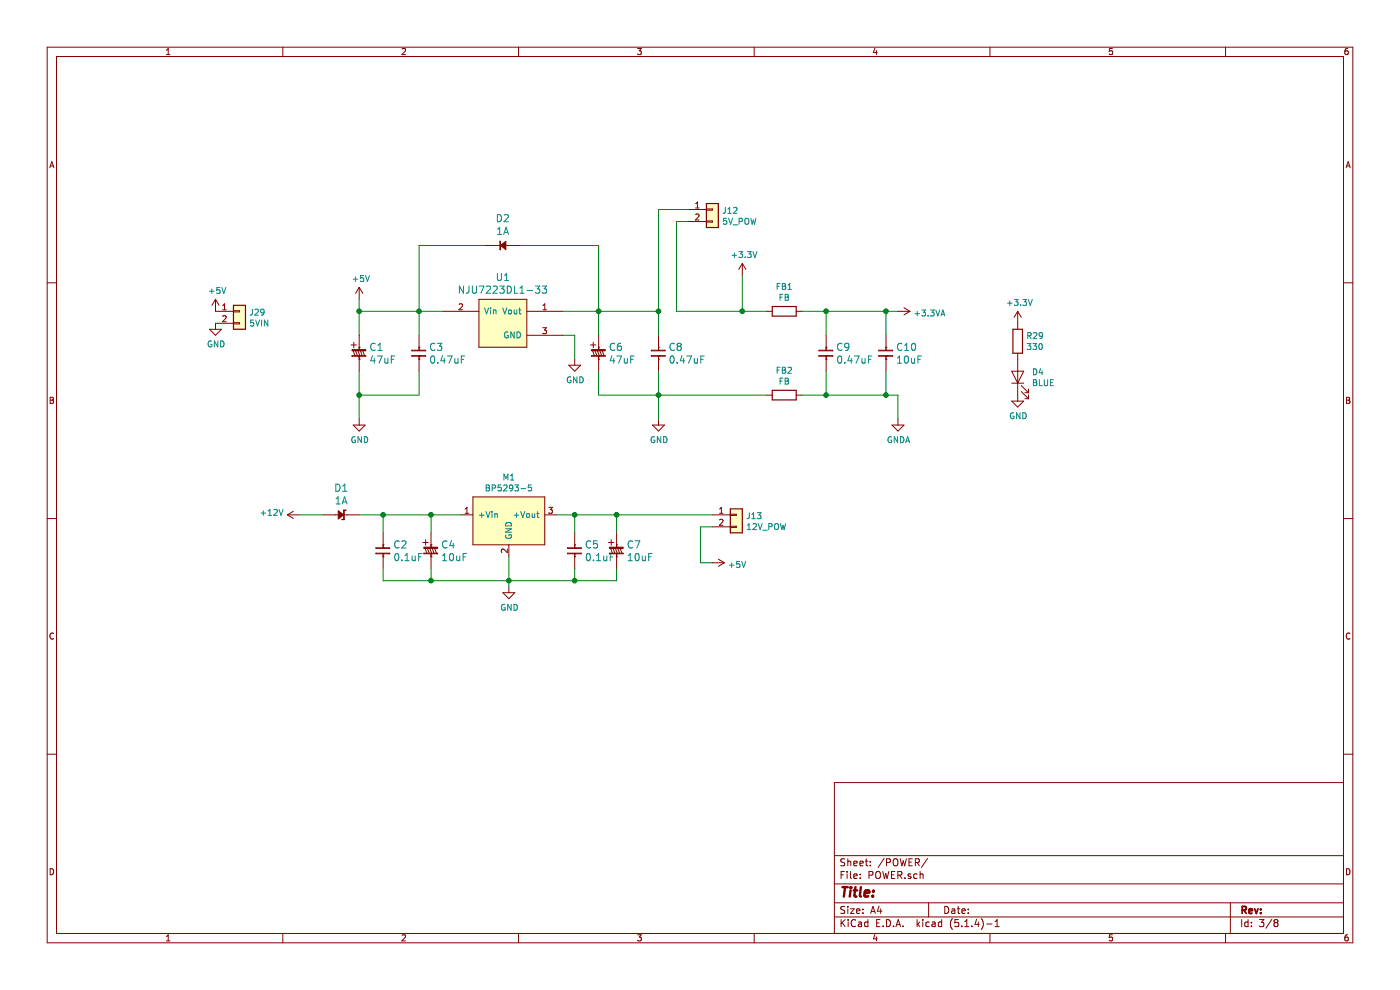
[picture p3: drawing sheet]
EESchema Schematic File Version 4
LIBS:rx72t_100_pga_usb-cache
EELAYER 30 0
EELAYER END
$Descr A4 11693 8268
encoding utf-8
Sheet 3 8
Title ""
Date ""
Rev ""
Comp ""
Comment1 ""
Comment2 ""
Comment3 ""
Comment4 ""
$EndDescr
$Comp
L akizuki:NJU7223DL1-33 U1
U 1 1
P 4200 2700
F 0 "U1" H 4200 3087 60  0000 C CNN
F 1 "NJU7223DL1-33" H 4200 2981 60  0000 C CNN
F 2 "Package_TO_SOT_SMD:TO-252-2" H 4200 2700 60  0001 C CNN
F 3 "http://akizukidenshi.com/download/ds/njr/NJU7223_j.pdf" H 4200 2700 60  0001 C CNN
	1    4200 2700
	1    0    0    -1  
$EndComp
Wire Wire Line
	3700 2600 3500 2600
Wire Wire Line
	3000 2600 3000 2500
$Comp
L power:+5V #PWR030
U 1 1
P 3000 2500
F 0 "#PWR030" H 3000 2350 50  0001 C CNN
F 1 "+5V" H 3015 2673 50  0000 C CNN
F 2 "" H 3000 2500 50  0001 C CNN
F 3 "" H 3000 2500 50  0001 C CNN
	1    3000 2500
	1    0    0    -1  
$EndComp
Wire Wire Line
	4700 2600 5000 2600
$Comp
L power:+3.3V #PWR036
U 1 1
P 6200 2300
F 0 "#PWR036" H 6200 2150 50  0001 C CNN
F 1 "+3.3V" H 6215 2473 50  0000 C CNN
F 2 "" H 6200 2300 50  0001 C CNN
F 3 "" H 6200 2300 50  0001 C CNN
	1    6200 2300
	1    0    0    -1  
$EndComp
Wire Wire Line
	4700 2800 4800 2800
Wire Wire Line
	4800 2800 4800 3000
$Comp
L power:GND #PWR033
U 1 1
P 4800 3000
F 0 "#PWR033" H 4800 2750 50  0001 C CNN
F 1 "GND" H 4805 2827 50  0000 C CNN
F 2 "" H 4800 3000 50  0001 C CNN
F 3 "" H 4800 3000 50  0001 C CNN
	1    4800 3000
	1    0    0    -1  
$EndComp
$Comp
L akizuki:C C3
U 1 1
P 3500 2950
F 0 "C3" H 3582 3003 60  0000 L CNN
F 1 "0.47uF" H 3582 2897 60  0000 L CNN
F 2 "Capacitor_SMD:C_0603_1608Metric_Pad1.05x0.95mm_HandSolder" V 3500 2950 60  0001 C CNN
F 3 "" V 3500 2950 60  0001 C CNN
	1    3500 2950
	1    0    0    -1  
$EndComp
$Comp
L akizuki:C C8
U 1 1
P 5500 2950
F 0 "C8" H 5582 3003 60  0000 L CNN
F 1 "0.47uF" H 5582 2897 60  0000 L CNN
F 2 "Capacitor_SMD:C_0603_1608Metric_Pad1.05x0.95mm_HandSolder" V 5500 2950 60  0001 C CNN
F 3 "" V 5500 2950 60  0001 C CNN
	1    5500 2950
	1    0    0    -1  
$EndComp
Wire Wire Line
	5500 2800 5500 2600
Wire Wire Line
	5000 2800 5000 2600
Connection ~ 5000 2600
Wire Wire Line
	3500 2800 3500 2600
Connection ~ 3500 2600
Wire Wire Line
	3500 2600 3000 2600
Wire Wire Line
	3000 2800 3000 2600
Connection ~ 3000 2600
Wire Wire Line
	3000 3100 3000 3300
Wire Wire Line
	3000 3300 3500 3300
Wire Wire Line
	3500 3300 3500 3100
Wire Wire Line
	5000 3100 5000 3300
Wire Wire Line
	5500 3300 5500 3100
Wire Wire Line
	5500 3300 5500 3500
Connection ~ 5500 3300
Wire Wire Line
	3000 3300 3000 3500
Connection ~ 3000 3300
$Comp
L power:GND #PWR034
U 1 1
P 5500 3500
F 0 "#PWR034" H 5500 3250 50  0001 C CNN
F 1 "GND" H 5505 3327 50  0000 C CNN
F 2 "" H 5500 3500 50  0001 C CNN
F 3 "" H 5500 3500 50  0001 C CNN
	1    5500 3500
	1    0    0    -1  
$EndComp
$Comp
L power:GND #PWR031
U 1 1
P 3000 3500
F 0 "#PWR031" H 3000 3250 50  0001 C CNN
F 1 "GND" H 3005 3327 50  0000 C CNN
F 2 "" H 3000 3500 50  0001 C CNN
F 3 "" H 3000 3500 50  0001 C CNN
	1    3000 3500
	1    0    0    -1  
$EndComp
Wire Wire Line
	6700 2600 6900 2600
Wire Wire Line
	6700 3300 6900 3300
Wire Wire Line
	7500 3300 7500 3500
$Comp
L power:GNDA #PWR038
U 1 1
P 7500 3500
F 0 "#PWR038" H 7500 3250 50  0001 C CNN
F 1 "GNDA" H 7505 3327 50  0000 C CNN
F 2 "" H 7500 3500 50  0001 C CNN
F 3 "" H 7500 3500 50  0001 C CNN
	1    7500 3500
	1    0    0    -1  
$EndComp
$Comp
L power:+3.3VA #PWR037
U 1 1
P 7500 2600
F 0 "#PWR037" H 7500 2450 50  0001 C CNN
F 1 "+3.3VA" V 7515 2728 50  0000 L CNN
F 2 "" H 7500 2600 50  0001 C CNN
F 3 "" H 7500 2600 50  0001 C CNN
	1    7500 2600
	0    1    1    0   
$EndComp
$Comp
L akizuki:C C9
U 1 1
P 6900 2950
F 0 "C9" H 6982 3003 60  0000 L CNN
F 1 "0.47uF" H 6982 2897 60  0000 L CNN
F 2 "Capacitor_SMD:C_0603_1608Metric_Pad1.05x0.95mm_HandSolder" V 6900 2950 60  0001 C CNN
F 3 "" V 6900 2950 60  0001 C CNN
	1    6900 2950
	1    0    0    -1  
$EndComp
$Comp
L akizuki:C C10
U 1 1
P 7400 2950
F 0 "C10" H 7482 3003 60  0000 L CNN
F 1 "10uF" H 7482 2897 60  0000 L CNN
F 2 "Capacitor_SMD:C_0805_2012Metric_Pad1.15x1.40mm_HandSolder" V 7400 2950 60  0001 C CNN
F 3 "" V 7400 2950 60  0001 C CNN
	1    7400 2950
	1    0    0    -1  
$EndComp
Wire Wire Line
	6900 2800 6900 2600
Wire Wire Line
	7400 2800 7400 2600
Wire Wire Line
	7400 2600 7500 2600
Wire Wire Line
	7400 3100 7400 3300
Wire Wire Line
	7400 3300 7500 3300
Wire Wire Line
	6900 3100 6900 3300
Wire Wire Line
	5000 2600 5500 2600
Wire Wire Line
	5000 3300 5500 3300
Wire Wire Line
	5500 3300 6400 3300
Wire Wire Line
	6900 3300 7400 3300
Connection ~ 6900 3300
Connection ~ 7400 3300
Wire Wire Line
	6900 2600 7400 2600
Connection ~ 6900 2600
Connection ~ 7400 2600
Wire Wire Line
	4050 2050 3500 2050
Wire Wire Line
	3500 2050 3500 2600
Wire Wire Line
	4350 2050 5000 2050
Wire Wire Line
	5000 2050 5000 2600
Wire Wire Line
	6200 2300 6200 2600
Wire Wire Line
	6200 2600 6400 2600
$Comp
L Connector_Generic:Conn_01x02 J12
U 1 1
P 5950 1750
F 0 "J12" H 6030 1742 50  0000 L CNN
F 1 "5V_POW" H 6030 1651 50  0000 L CNN
F 2 "Connector_PinHeader_2.54mm:PinHeader_1x02_P2.54mm_Vertical" H 5950 1750 50  0001 C CNN
F 3 "~" H 5950 1750 50  0001 C CNN
	1    5950 1750
	1    0    0    -1  
$EndComp
Wire Wire Line
	5750 1850 5650 1850
Wire Wire Line
	5650 1850 5650 2600
Wire Wire Line
	5650 2600 6200 2600
Connection ~ 6200 2600
Wire Wire Line
	5500 2600 5500 1750
Wire Wire Line
	5500 1750 5750 1750
Connection ~ 5500 2600
$Comp
L akizuki:R-78E5 M1
U 1 1
P 4250 4300
F 0 "M1" H 4250 4615 50  0000 C CNN
F 1 "BP5293-5" H 4250 4524 50  0000 C CNN
F 2 "KiCAD_lib:BP5293" H 4250 4500 50  0001 C CNN
F 3 "" H 4250 4500 50  0001 C CNN
	1    4250 4300
	1    0    0    -1  
$EndComp
Wire Wire Line
	4250 4650 4250 4850
$Comp
L power:GND #PWR032
U 1 1
P 4250 4900
F 0 "#PWR032" H 4250 4650 50  0001 C CNN
F 1 "GND" H 4255 4727 50  0000 C CNN
F 2 "" H 4250 4900 50  0001 C CNN
F 3 "" H 4250 4900 50  0001 C CNN
	1    4250 4900
	1    0    0    -1  
$EndComp
Wire Wire Line
	3850 4300 3600 4300
$Comp
L power:+12V #PWR029
U 1 1
P 2500 4300
F 0 "#PWR029" H 2500 4150 50  0001 C CNN
F 1 "+12V" V 2515 4428 50  0000 L CNN
F 2 "" H 2500 4300 50  0001 C CNN
F 3 "" H 2500 4300 50  0001 C CNN
	1    2500 4300
	0    -1   -1   0   
$EndComp
$Comp
L power:+5V #PWR035
U 1 1
P 5950 4700
F 0 "#PWR035" H 5950 4550 50  0001 C CNN
F 1 "+5V" V 5965 4828 50  0000 L CNN
F 2 "" H 5950 4700 50  0001 C CNN
F 3 "" H 5950 4700 50  0001 C CNN
	1    5950 4700
	0    1    1    0   
$EndComp
$Comp
L Connector_Generic:Conn_01x02 J13
U 1 1
P 6150 4300
F 0 "J13" H 6230 4292 50  0000 L CNN
F 1 "12V_POW" H 6230 4201 50  0000 L CNN
F 2 "Connector_PinHeader_2.54mm:PinHeader_1x02_P2.54mm_Vertical" H 6150 4300 50  0001 C CNN
F 3 "~" H 6150 4300 50  0001 C CNN
	1    6150 4300
	1    0    0    -1  
$EndComp
Wire Wire Line
	5950 4400 5850 4400
Wire Wire Line
	5850 4400 5850 4700
$Comp
L akizuki:C C2
U 1 1
P 3200 4600
F 0 "C2" H 3283 4653 60  0000 L CNN
F 1 "0.1uF" H 3283 4547 60  0000 L CNN
F 2 "Capacitor_SMD:C_0603_1608Metric_Pad1.05x0.95mm_HandSolder" V 3200 4600 60  0001 C CNN
F 3 "" V 3200 4600 60  0001 C CNN
	1    3200 4600
	1    0    0    -1  
$EndComp
$Comp
L akizuki:C C5
U 1 1
P 4800 4600
F 0 "C5" H 4883 4653 60  0000 L CNN
F 1 "0.1uF" H 4883 4547 60  0000 L CNN
F 2 "Capacitor_SMD:C_0603_1608Metric_Pad1.05x0.95mm_HandSolder" V 4800 4600 60  0001 C CNN
F 3 "" V 4800 4600 60  0001 C CNN
	1    4800 4600
	1    0    0    -1  
$EndComp
Wire Wire Line
	5950 4700 5850 4700
Wire Wire Line
	4650 4300 4800 4300
Wire Wire Line
	3200 4450 3200 4300
Connection ~ 3200 4300
Wire Wire Line
	3200 4300 3000 4300
Wire Wire Line
	3600 4450 3600 4300
Connection ~ 3600 4300
Wire Wire Line
	3600 4300 3200 4300
Wire Wire Line
	4800 4450 4800 4300
Connection ~ 4800 4300
Wire Wire Line
	4800 4300 5150 4300
Wire Wire Line
	5150 4450 5150 4300
Connection ~ 5150 4300
Wire Wire Line
	5150 4300 5950 4300
Wire Wire Line
	4800 4750 4800 4850
Wire Wire Line
	4800 4850 5150 4850
Wire Wire Line
	5150 4850 5150 4750
Wire Wire Line
	3600 4750 3600 4850
Wire Wire Line
	3600 4850 3200 4850
Wire Wire Line
	3200 4850 3200 4750
Wire Wire Line
	3600 4850 4250 4850
Connection ~ 3600 4850
Connection ~ 4250 4850
Wire Wire Line
	4250 4850 4250 4900
Wire Wire Line
	4250 4850 4800 4850
Connection ~ 4800 4850
Wire Wire Line
	2700 4300 2500 4300
$Comp
L Device:LED D4
U 1 1
P 8500 3150
F 0 "D4" V 8539 3033 50  0000 R CNN
F 1 "BLUE" V 8448 3033 50  0000 R CNN
F 2 "LED_SMD:LED_1206_3216Metric_Pad1.42x1.75mm_HandSolder" H 8500 3150 50  0001 C CNN
F 3 "~" H 8500 3150 50  0001 C CNN
	1    8500 3150
	0    -1   -1   0   
$EndComp
$Comp
L akizuki:R R29
U 1 1
P 8500 2850
F 0 "R29" V 8454 2920 50  0000 L CNN
F 1 "330" V 8545 2920 50  0000 L CNN
F 2 "Resistor_SMD:R_0603_1608Metric_Pad1.05x0.95mm_HandSolder" V 8591 2920 50  0001 L CNN
F 3 "" V 8500 2850 50  0001 C CNN
	1    8500 2850
	0    1    1    0   
$EndComp
$Comp
L power:+3.3V #PWR017
U 1 1
P 8500 2700
F 0 "#PWR017" H 8500 2550 50  0001 C CNN
F 1 "+3.3V" H 8515 2873 50  0000 C CNN
F 2 "" H 8500 2700 50  0001 C CNN
F 3 "" H 8500 2700 50  0001 C CNN
	1    8500 2700
	1    0    0    -1  
$EndComp
$Comp
L power:GND #PWR028
U 1 1
P 8500 3300
F 0 "#PWR028" H 8500 3050 50  0001 C CNN
F 1 "GND" H 8505 3127 50  0000 C CNN
F 2 "" H 8500 3300 50  0001 C CNN
F 3 "" H 8500 3300 50  0001 C CNN
	1    8500 3300
	1    0    0    -1  
$EndComp
$Comp
L akizuki:FB FB1
U 1 1
P 6550 2600
F 0 "FB1" H 6550 2807 50  0000 C CNN
F 1 "FB" H 6550 2716 50  0000 C CNN
F 2 "Resistor_SMD:R_0603_1608Metric_Pad1.05x0.95mm_HandSolder" H 6700 2600 50  0001 C CNN
F 3 "" H 6700 2600 50  0001 C CNN
	1    6550 2600
	1    0    0    -1  
$EndComp
$Comp
L akizuki:FB FB2
U 1 1
P 6550 3300
F 0 "FB2" H 6550 3507 50  0000 C CNN
F 1 "FB" H 6550 3416 50  0000 C CNN
F 2 "Resistor_SMD:R_0603_1608Metric_Pad1.05x0.95mm_HandSolder" H 6700 3300 50  0001 C CNN
F 3 "" H 6700 3300 50  0001 C CNN
	1    6550 3300
	1    0    0    -1  
$EndComp
$Comp
L Connector_Generic:Conn_01x02 J29
U 1 1
P 2000 2600
F 0 "J29" H 2080 2592 50  0000 L CNN
F 1 "5VIN" H 2080 2501 50  0000 L CNN
F 2 "Connector_JST:JST_EH_B2B-EH-A_1x02_P2.50mm_Vertical" H 2000 2600 50  0001 C CNN
F 3 "~" H 2000 2600 50  0001 C CNN
	1    2000 2600
	1    0    0    -1  
$EndComp
$Comp
L power:+5V #PWR094
U 1 1
P 1800 2600
F 0 "#PWR094" H 1800 2450 50  0001 C CNN
F 1 "+5V" H 1815 2773 50  0000 C CNN
F 2 "" H 1800 2600 50  0001 C CNN
F 3 "" H 1800 2600 50  0001 C CNN
	1    1800 2600
	1    0    0    -1  
$EndComp
$Comp
L power:GND #PWR095
U 1 1
P 1800 2700
F 0 "#PWR095" H 1800 2450 50  0001 C CNN
F 1 "GND" H 1805 2527 50  0000 C CNN
F 2 "" H 1800 2700 50  0001 C CNN
F 3 "" H 1800 2700 50  0001 C CNN
	1    1800 2700
	1    0    0    -1  
$EndComp
$Comp
L akizuki:Diode D2
U 1 1
P 4200 2050
F 0 "D2" V 4422 2050 60  0000 C CNN
F 1 "1A" V 4316 2050 60  0000 C CNN
F 2 "Diode_SMD:D_SOD-123F" V 4100 2050 60  0001 C CNN
F 3 "" V 4195 2015 60  0001 C CNN
	1    4200 2050
	0    -1   -1   0   
$EndComp
$Comp
L akizuki:Shotkey D1
U 1 1
P 2850 4300
F 0 "D1" V 2623 4300 60  0000 C CNN
F 1 "1A" V 2729 4300 60  0000 C CNN
F 2 "Diode_SMD:D_SOD-123F" V 2845 4265 60  0001 C CNN
F 3 "" V 2845 4265 60  0001 C CNN
	1    2850 4300
	0    1    1    0   
$EndComp
$Comp
L akizuki:C-POL C1
U 1 1
P 3000 2950
F 0 "C1" H 3083 3003 60  0000 L CNN
F 1 "47uF" H 3083 2897 60  0000 L CNN
F 2 "Capacitor_THT:CP_Radial_D4.0mm_P2.00mm" V 3000 2950 60  0001 C CNN
F 3 "" V 3000 2950 60  0001 C CNN
	1    3000 2950
	1    0    0    -1  
$EndComp
$Comp
L akizuki:C-POL C6
U 1 1
P 5000 2950
F 0 "C6" H 5083 3003 60  0000 L CNN
F 1 "47uF" H 5083 2897 60  0000 L CNN
F 2 "Capacitor_THT:CP_Radial_D4.0mm_P2.00mm" V 5000 2950 60  0001 C CNN
F 3 "" V 5000 2950 60  0001 C CNN
	1    5000 2950
	1    0    0    -1  
$EndComp
$Comp
L akizuki:C-POL C4
U 1 1
P 3600 4600
F 0 "C4" H 3683 4653 60  0000 L CNN
F 1 "10uF" H 3683 4547 60  0000 L CNN
F 2 "Capacitor_THT:CP_Radial_D4.0mm_P2.00mm" V 3600 4600 60  0001 C CNN
F 3 "" V 3600 4600 60  0001 C CNN
	1    3600 4600
	1    0    0    -1  
$EndComp
$Comp
L akizuki:C-POL C7
U 1 1
P 5150 4600
F 0 "C7" H 5233 4653 60  0000 L CNN
F 1 "10uF" H 5233 4547 60  0000 L CNN
F 2 "Capacitor_THT:CP_Radial_D4.0mm_P2.00mm" V 5150 4600 60  0001 C CNN
F 3 "" V 5150 4600 60  0001 C CNN
	1    5150 4600
	1    0    0    -1  
$EndComp
$EndSCHEMATC
